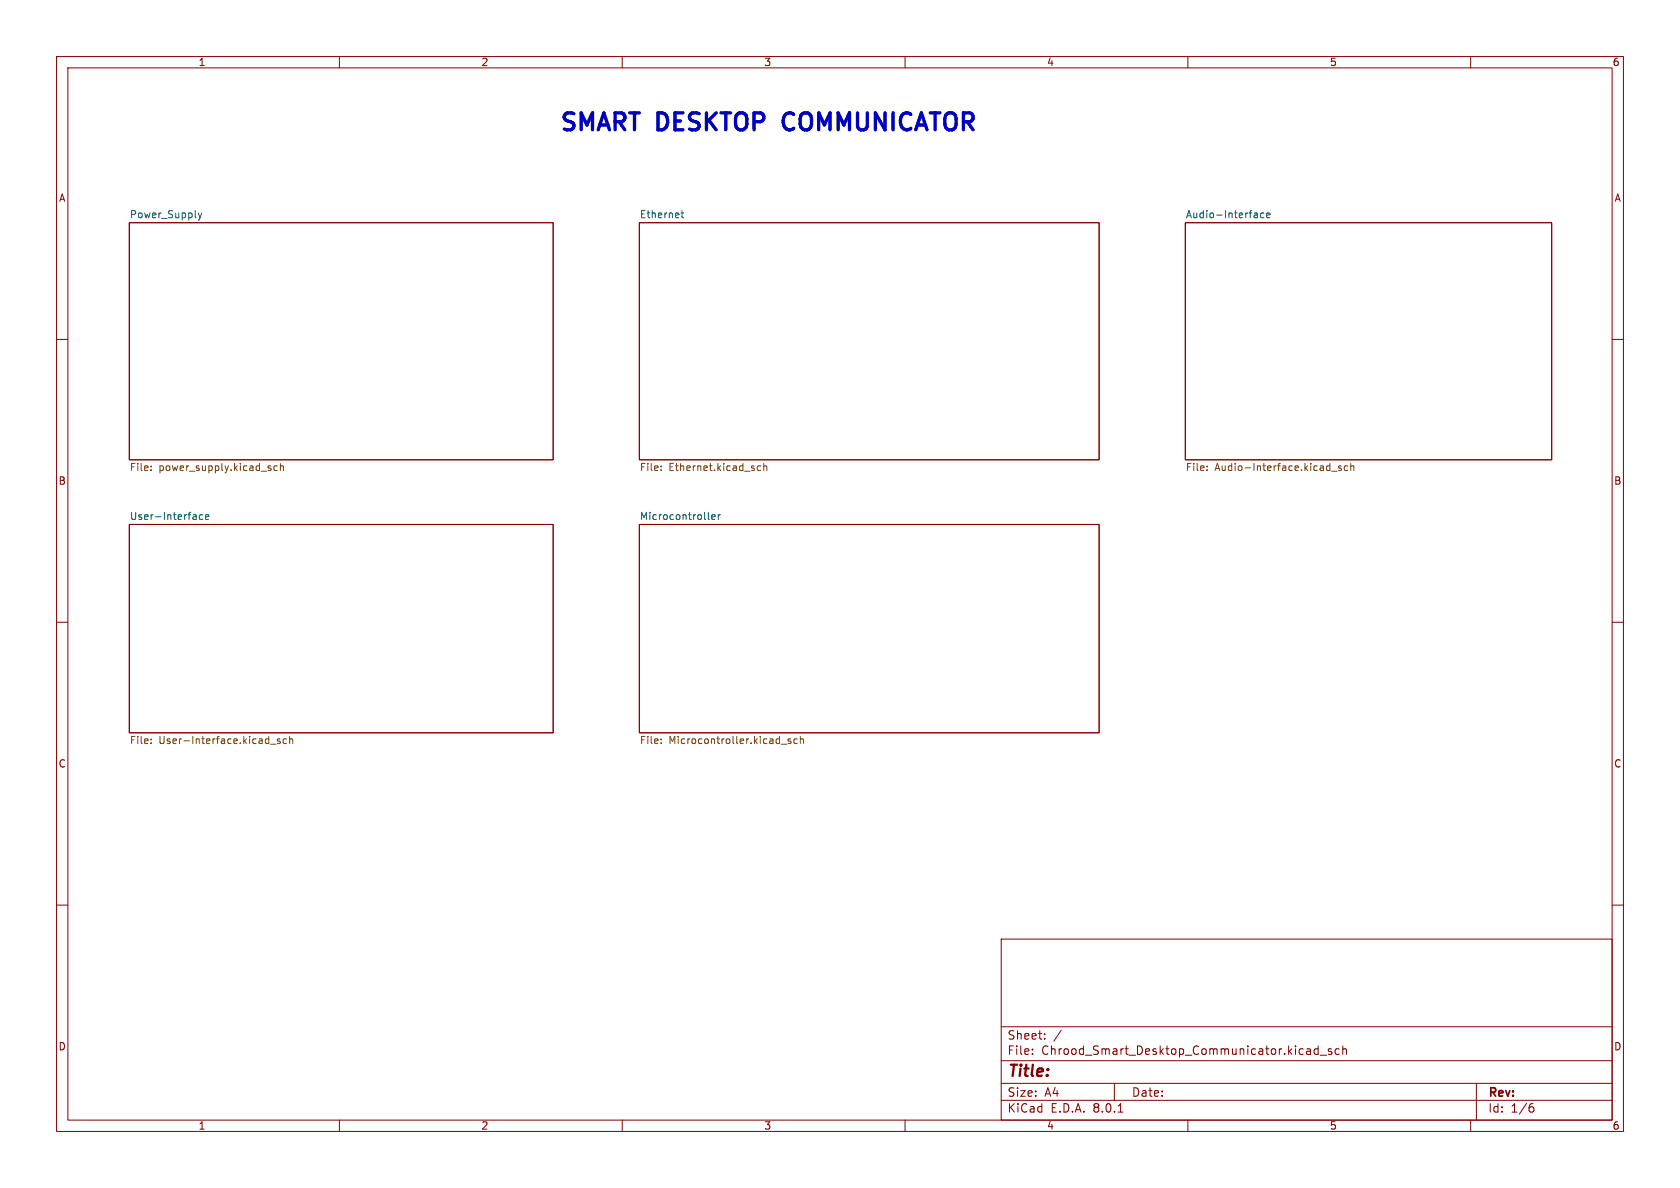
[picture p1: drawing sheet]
<svg xmlns="http://www.w3.org/2000/svg" width="297mm" height="210mm" viewBox="0 0 297 210" stroke-linecap="round" stroke-linejoin="round" font-family="sans-serif">
<g fill="none" stroke="#840000" stroke-width=".18">
<path d="M10 10h277v190h-277zM12 12h273v186h-273zM60 10v2M110 10v2M160 10v2M210 10v2M260 10v2M22.9 39.4h74.9v41.9h-74.9zM113 39.4h81.3v41.9h-81.3zM209.5 39.4h64.8v41.9h-64.8zM10 60h2M285 60h2"/>
<path d="M22.9 92.7h74.9v36.8h-74.9zM113 92.7h81.3v36.8h-81.3zM10 110h2M285 110h2M10 160h2M285 160h2M177 166h108v32h-108zM60 198v2M110 198v2M160 198v2M177 194.5h108M177 191.5h108"/>
<path d="M177 187.5h108M177 181.5h108M182.5 186.3v.1M182.5 185.5v.1M184.7 183.6v.1M184.7 182.8v.1M187.6 182.1l-1.3 2M197 191.5v3M197.7 196.6h.8M210 198v2M233 184.9v1.5M233 185.5l-.4-.1-.3 .3v.4l.2 .2h.5"/>
<path d="M233.4 186.5h1.1M235.4 185.5l-.4-.1-.2 .2 .1 .2 .5 .2v.3h-.6M236.7 185.5l-.4-.1-.3 .3v.4l.2 .2h.5M237.4 185.5l.2-.1 .4 .1v.9M237.4 184.9v1.5M260 198v2M261 191.5v6.5M270.6 195.7h.3l.3 .3-.1 .5-.5 .1M271 195.1l-.4 .1"/>
</g>
<g fill="none" stroke="#006464" stroke-width=".18">
<path d="M35.1 37.6l.3 .9M35.4 38.5l-.3 .4M35.7 37.6l-.3 .9M120.4 37.6h.5M120.6 37.2v1.1l.3 .2M221.9 37.6l.3 .1 .1 .8M222.3 38.4l-.4 .1M222.3 38h-.4M223.4 37.7l-.3-.1-.3 .3 .2 .5h.4M223.9 38.1l.6-.1v-.3l-.4-.1-.2 .2 .1 .6h.5M34.5 91l.2 .2v.6M34.7 91.8h-.1"/>
<path d="M34.7 91.3l-.1 .1M35.8 91h-.3l-.3 .2 .2 .6h.4M36.3 91.4l.6-.1v-.3h-.4l-.2 .2 .1 .6h.5M125.2 91.7l.2 .1M125.8 91.4l.6-.1v-.3h-.4l-.2 .2 .1 .6h.5M127 91v.8M127.3 91l-.3 .2"/>
</g>
<g fill="none" stroke="#725600" stroke-width=".18">
<path d="M26.7 82.4v.1M26.7 83.1v.1M47.8 82.8l.1 .1-.1 .3M47.8 82.3l.1 .1M49 82.4l-.3-.1-.3 .3 .1 .5h.5M49.6 81.9v1.3M49.6 82.5l.2-.2 .3 .1v.8M116.9 83.1v.1M116.9 82.4v.1M134.5 82.4l-.4-.1-.2 .3 .1 .5h.5M135 82.5l.2-.2 .3 .1 .1 .8M135 81.9v1.3"/>
<path d="M213.4 83.1v.1M213.4 82.4v.1M235.4 83.3h1M237.1 82.4l-.3-.1-.2 .2 .1 .2 .4 .1v.3h-.5M238.3 82.4l-.4-.1-.2 .3 .1 .5h.5M238.8 82.5l.2-.2 .3 .1v.8M238.8 81.9v1.3M26.7 131.3v.1M26.7 130.7v.1M47.8 131.6h1M49.5 130.7l-.3-.1-.2 .2 .1 .2 .4 .1v.3h-.5M50.7 130.7l-.4-.1-.2 .2 .1 .6h.5"/>
<path d="M51.2 130.7l.2-.1 .3 .1v.7M51.2 130.2v1.2M116.9 130.7v.1M116.9 131.3v.1M138.1 131.6h1M139.8 130.7l-.3-.1-.2 .2 .1 .2 .4 .1v.3h-.5M140.9 130.7l-.3-.1-.3 .2 .2 .6h.4M141.5 130.7l.2-.1 .3 .1v.7M141.5 130.2v1.2"/>
</g>
<g font-size="4.2" fill="#0000c2">
<text x="98.6" y="24">SMART DESKTOP</text>
<text x="139.7" y="24">COMMUNICATOR</text>
</g>
<text font-size="2.8" fill="#840000" x="178" y="190.9">Title:</text>
<g font-size="2.1" fill="#840000">
<text x="178" y="184">Sheet:</text>
<text x="178" y="186.7">File:</text>
<text x="184.1" y="186.7">Chrood_Smart_Desktop_Communicator.kicad_sch</text>
<text x="178" y="196.9">KiCad</text>
<text x="178" y="194.1">Size:</text>
<text x="184.7" y="194.1">A4</text>
<text x="185.7" y="196.9">E.D.A.</text>
<text x="193.3" y="196.9">8.0.1</text>
<text x="200" y="194.1">Date:</text>
<text x="263" y="194.3">Rev:</text>
<text x="263" y="196.9">Id:</text>
<text x="267.1" y="196.9">1/6</text>
</g>
<g font-size="1.8" fill="#840000">
<text x="35" y="11.9">1</text>
<text x="85" y="11.9">2</text>
<text x="135" y="11.9">3</text>
<text x="185" y="11.9">4</text>
<text x="235" y="11.9">5</text>
<text x="285" y="11.9">6</text>
<text x="10.3" y="35.9">A</text>
<text x="285.3" y="35.9">A</text>
<text x="10.3" y="85.9">B</text>
<text x="285.3" y="85.9">B</text>
<text x="10.3" y="135.9">C</text>
<text x="285.3" y="135.9">C</text>
<text x="10.3" y="185.9">D</text>
<text x="285.3" y="185.9">D</text>
<text x="35" y="199.9">1</text>
<text x="85" y="199.9">2</text>
<text x="135" y="199.9">3</text>
<text x="185" y="199.9">4</text>
<text x="235" y="199.9">5</text>
<text x="285" y="199.9">6</text>
</g>
<g font-size="1.8" fill="#006464">
<text x="22.9" y="38.7">Power_Supply</text>
<text x="113" y="38.7">Ethernet</text>
<text x="209.5" y="38.7">Audio-Interface</text>
<text x="22.9" y="92">User-Interface</text>
<text x="113" y="92">Microcontroller</text>
</g>
<g font-size="1.8" fill="#725600">
<text x="22.9" y="83.6">File:</text>
<text x="28.1" y="83.6">power_supply.kicad_sch</text>
<text x="113" y="83.6">File:</text>
<text x="118.3" y="83.6">Ethernet.kicad_sch</text>
<text x="209.5" y="83.6">File:</text>
<text x="214.8" y="83.6">Audio-Interface.kicad_sch</text>
<text x="22.9" y="131.9">File:</text>
<text x="28.1" y="131.9">User-Interface.kicad_sch</text>
<text x="113" y="131.9">File:</text>
<text x="118.3" y="131.9">Microcontroller.kicad_sch</text>
</g>
</svg>
